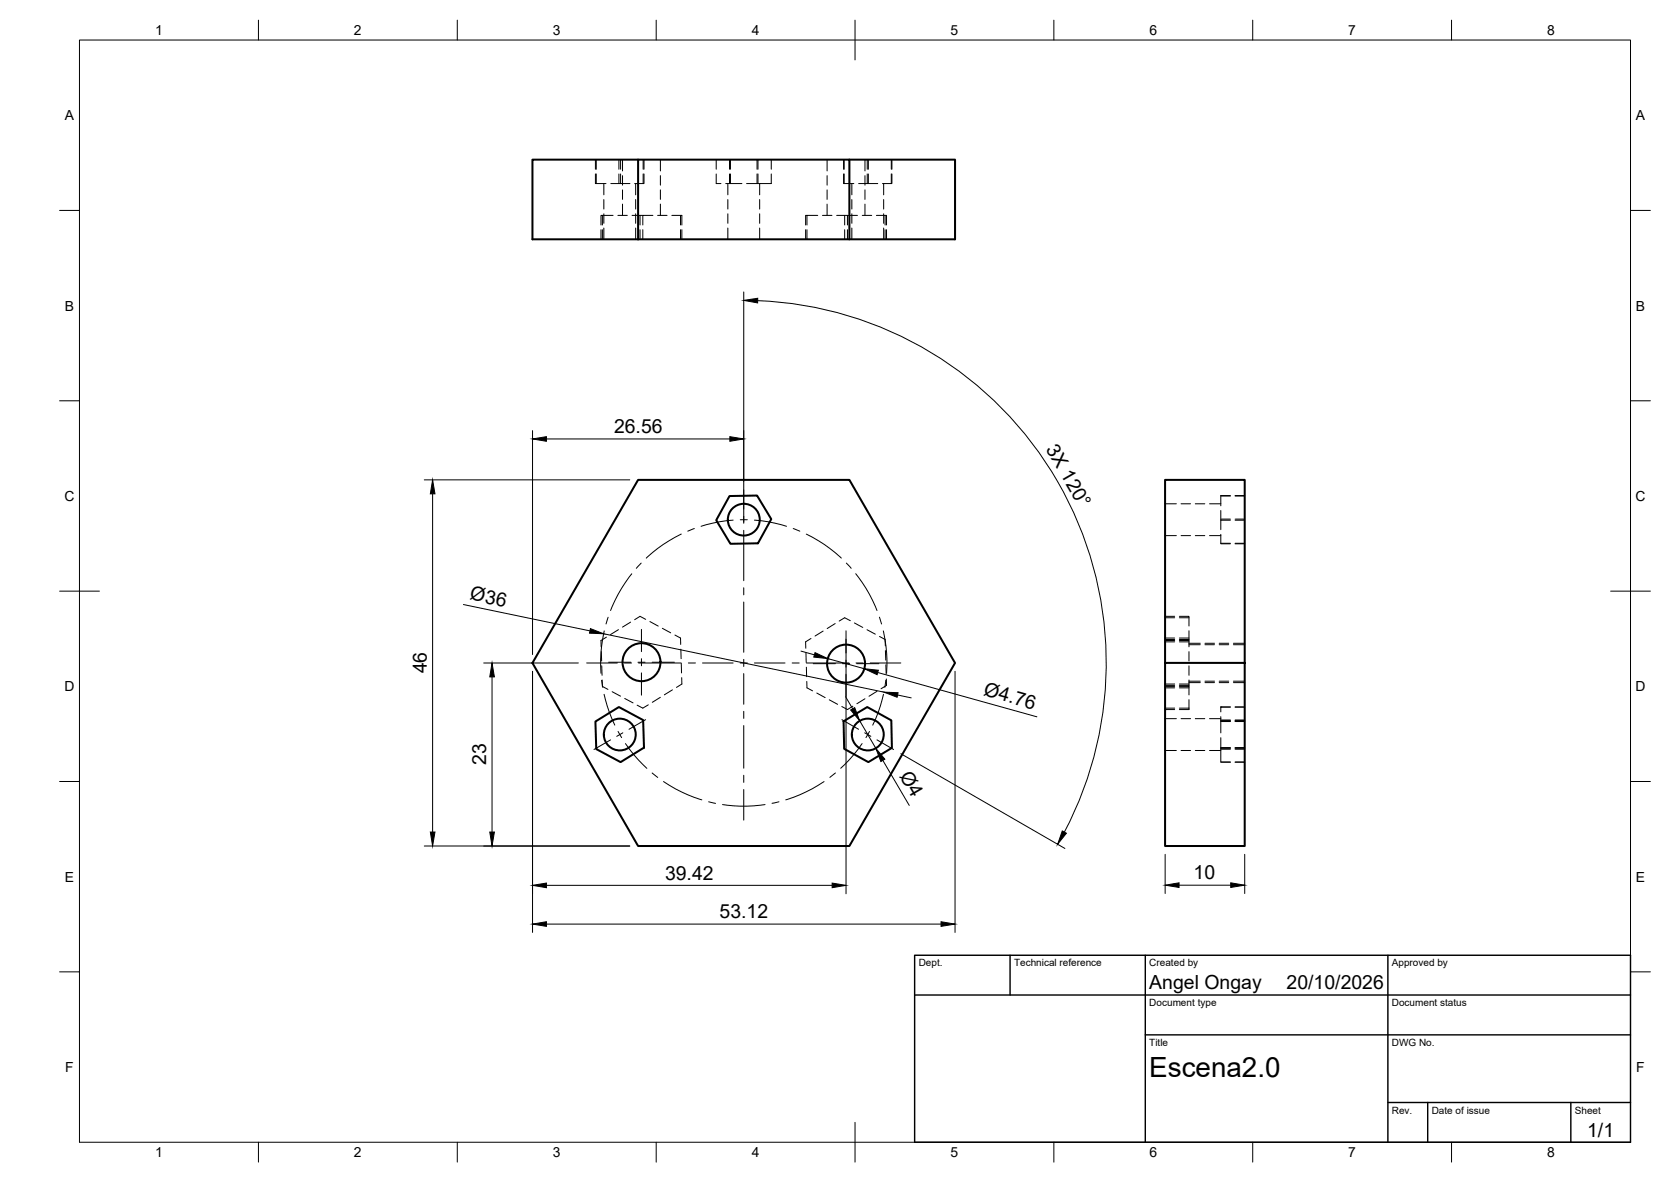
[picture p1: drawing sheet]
<svg xmlns="http://www.w3.org/2000/svg" width="420mm" height="297mm" viewBox="0 0 420 297" stroke-linecap="round" stroke-linejoin="round" font-family="sans-serif">
<!-- layer: Visible -->
<g fill="none" stroke="#000" stroke-width=".51">
<path d="M160.4 40.1h-26.5v20h26.5M213.6 40.1h26.5v20h-79.7M160.4 60.1v-20h53.2v20M160.4 120.6h53.2l26.5 46-26.5 46h-53.2l-26.5-46zM183.4 124.7l7-.2 3.5 6-3.3 6-6.9 .2-3.6-6zM292.9 166.6h20.1v-46h-20.1v92h20.1v-46M149.7 181.3l5.9-3.6 6.1 3.3 .2 6.9-5.9 3.6-6.1-3.3zM212.1 181.3l6-3.6 6 3.3 .2 6.9-6 3.6-6-3.3z"/>
<circle cx="187" cy="130.6" r="4"/>
<circle cx="161.3" cy="166.4" r="4.8"/>
<circle cx="212.7" cy="166.8" r="4.8"/>
<circle cx="155.8" cy="184.6" r="4"/>
<circle cx="218.2" cy="184.6" r="4"/>
</g>
<!-- layer: Hidden -->
<g fill="none" stroke="#000" stroke-width=".25">
<path d="M149.7 43.7v2.4h.2v-2.4M149.7 40.1v2.4M149.9 46.1h2.5M149.9 40.1v2.4M151.1 57.7v2.4M151.5 54.1h-.4v2.4M151.5 57.7v2.4M151.8 46.1v2.9M151.8 50.2v2.3M151.8 53.7v2.4M151.8 57.3v2.8M154.2 54.1h-2.7v2.4"/>
<path d="M155.4 54.1h2.3M155.6 40.1v2.4M155.6 43.7v2.4M156 43.7v2.4h-2.4M156 46.1h2.4M156 40.1v2.4M156.5 40.1v2.9M156.5 44.1v2.4M156.5 47.7v2.4M156.5 51.3v2.8M158.9 54.1h2.7M159.8 46.1v2.9"/>
<path d="M159.8 50.2v2.3M159.8 53.7v2.4M159.8 57.3v2.8M160.9 54.1v2.4M160.9 57.7v2.4M161.6 57.7v2.4M161.7 40.1v2.4M161.7 43.7v2.4M161.9 43.7v2.4h-2.3M161.9 40.1v2.4M164.2 54.1h-2.6v2.4M165.4 54.1h2.3"/>
<path d="M166.1 40.1v2.9M166.1 44.1v2.4M166.1 47.7v2.4M166.1 51.3v2.8M168.9 54.1h2.5v2.4M171.1 54.1v2.4M171.1 57.7v2.4M171.4 57.7v2.4M180.1 40.1v2.4M180.1 43.7v2.4h1.2M183 46.1v2.9M183 50.2v2.3"/>
<path d="M183 53.7v2.4M183 57.3v2.8M183.4 40.1v2.4M183.4 43.7v2.4M183.7 43.7v2.4h-1.2M183.7 40.1v2.4M183.7 46.1h2.8M190.4 40.1v2.4M190.4 43.7v2.4M190.6 43.7v2.4h-2.9M190.6 40.1v2.4M191 46.1v2.9"/>
<path d="M191 50.2v2.3M191 53.7v2.4M191 57.3v2.8M193.9 40.1v2.4M193.9 43.7v2.4h-3.3M202.6 57.7v2.4M202.9 54.1h-.3v2.4M202.9 57.7v2.4M205.6 54.1h-2.7v2.4M206.8 54.1h2.4M208 40.1v2.9M208 44.1v2.4"/>
<path d="M208 47.7v2.4M208 51.3v2.8M210.4 54.1h2.7M212.1 43.7v2.4h.2M212.1 40.1v2.4M212.3 46.1h2.4M212.3 40.1v2.4M212.3 43.7v2.4M212.4 54.1v2.4M212.4 57.7v2.4M213.1 57.7v2.4M214.2 46.1v2.9"/>
<path d="M214.2 50.2v2.3M214.2 53.7v2.4M214.2 57.3v2.8M215.6 54.1h-2.5v2.4M216.8 54.1h2.4M217.5 40.1v2.9M217.5 44.1v2.4M217.5 47.7v2.4M217.5 51.3v2.8M218.1 40.1v2.4M218.1 43.7v2.4M218.3 43.7v2.4h-2.4"/>
<path d="M218.3 46.1h2.4M218.3 40.1v2.4M220.4 54.1h2.5v2.4M222.2 46.1v2.9M222.2 50.2v2.3M222.2 53.7v2.4M222.2 57.3v2.8M222.5 54.1v2.4M222.5 57.7v2.4M222.9 57.7v2.4M224.1 40.1v2.4M224.1 43.7v2.4"/>
<path d="M224.3 43.7v2.4h-2.4M224.3 40.1v2.4M292.9 134.6h2.9M292.9 126.6h2.9M297 134.6h2.4M297 126.6h2.4M300.5 134.6h2.4M300.5 126.6h2.4M304.1 134.6h2.9M304.1 126.6h2.9M307 128.3v2.4h2.4M307 134.3v2.4h2.4"/>
<path d="M307 130.5h2.4M307 124.7v2.4M307 130.7v2.4M307 136.5h2.4M309.4 124.5h-2.4v.2h2.4M310.6 124.5h2.4M310.6 130.5h2.4M310.6 124.7h2.4M310.6 130.7h2.4M310.6 136.7h2.4M310.6 136.5h2.4M155.5 158.2l-2 1.3"/>
<path d="M158.6 156.3l-2.1 1.3M162.3 155.6l-1.4-.7-1.3 .8M163.4 156.2l2.1 1.1M166.5 157.9l2.1 1.1M169.7 159.6l1.4 .7 .1 1.7M207 158.6l-2.1 1.2M210 156.7l-2 1.3M213.8 156l-1.4-.8-1.4 .9M214.8 156.6l2.1 1.1M218 158.2l2.1 1.2M221.1 159.9l1.4 .8 .1 1.6M292.9 155.2h2.5"/>
<path d="M292.9 154.9h2.5M296.5 154.9h2.5v2.4M296.5 155.2h2.5M299 158.5v2.5M151.2 163.8l.1 2.3M151.3 167.3l.1 2.4M151.4 170.9l.1 1.6 1.4 .8M152.5 160.1l-1.4 .9 .1 1.6M153.9 173.8l2.1 1.1M157.1 175.5l2.1 1.1M163 177.1l-1.4 .9-1.4-.8M166 175.2l-2 1.3"/>
<path d="M169.1 173.4l-2.1 1.2M171.2 163.1l.1 2.4M171.3 166.7l.1 2.4M171.4 170.3v1.6l-1.3 .8M202.6 164.1l.1 2.4M202.8 167.7v2.4M202.9 171.2v1.7l1.4 .7M203.9 160.5l-1.3 .8v1.6M205.4 174.2l2.1 1.1M208.5 175.9l2.1 1.1M214.4 177.5l-1.3 .8-1.4-.7M217.5 175.6l-2 1.3"/>
<path d="M220.5 173.7l-2 1.3M222.6 163.5l.1 2.4M222.7 167.1l.1 2.3M222.9 170.6v1.6l-1.4 .9M292.9 178.3h2.5M292.9 172.2h2.5M292.9 172.9h2.5M292.9 161.3h2.5M292.9 160.7h2.5M292.9 171.9h2.5M292.9 160.3h2.5M292.9 178h2.5"/>
<path d="M292.9 172.5h2.5M292.9 161h2.5M296.5 172.5h2.5v2.1M296.5 161h2.5v1.5M296.5 172.2h2.5M296.5 172.9h2.5M296.5 161.3h2.5M296.5 160.7h2.5M296.5 171.9h2.5M296.5 160.3h2.5M296.5 178h2.5M299 175.8v2.5h-2.5"/>
<path d="M299 163.8v2.3M299 167.3v2.4M299 170.9v1.6M299 161.7h2.8M299 171.2h2.8M299 162h2.8M299 171.5h2.8M303 161.7h2.4M303 171.2h2.4M303 162h2.4M303 171.5h2.4M306.6 161.7h2.3"/>
<path d="M306.6 171.2h2.3M306.6 162h2.3M306.6 171.5h2.3M307 177.7h.1M307 177.7v1.2M307 177.7h2.4M310.1 161.7h2.9M310.1 171.2h2.9M310.1 162h2.9M310.1 171.5h2.9M310.6 177.7h2.4M292.9 188.6h2.9"/>
<path d="M292.9 180.6h2.9M297 188.6h2.4M297 180.6h2.4M300.5 188.6h2.4M300.5 180.6h2.4M304.1 188.6h2.9M304.1 180.6h2.9M307 180.1v1.2h2.4M307 185.4v2.8h2.4M307 188.2v3.3h2.4h-2.4M307 181.3v2.9M307 181h2.4"/>
<path d="M307 187.9h2.4M307 188.2h2.4M307 181.3h2.4M310.6 181h2.4M310.6 181.3h2.4M310.6 188.2h2.4M310.6 191.5h2.4M310.6 187.9h2.4"/>
</g>
<!-- layer: BORDER -->
<g fill="none" stroke="#000" stroke-width=".25">
<path d="M20 10.1h390v276.9h-390zM65 5.1v5M115 5.1v5M165 5.1v5M215 5.1v10M265 5.1v5M315 5.1v5M365 5.1v5M15 52.9h5M410 52.9h5M15 100.7h5M410 100.7h5"/>
<path d="M15 148.6h10M405 148.6h10M15 196.4h5M410 196.4h5M15 244.2h5M410 244.2h5M65 287v5M115 287v5M165 287v5M215 282.1v9.9M265 287v5M315 287v5"/>
<path d="M365 287v5"/>
</g>
<!-- layer: TITLEBLOCK -->
<path d="M230 240.1h180v46.9h-180zM230 250h180M254 240.1v9.9M288 240.1v46.9M349 240.1v46.9M288 260.1h122M349 277.1h61M359 277.1v9.9M395 277.1v9.9" fill="none" stroke="#000" stroke-width=".36"/>
<!-- layer: Smart Centers -->
<g fill="none" stroke="#000" stroke-width=".25">
<path d="M171.3 134.2a34.3 34.3 0 0 0-8.8 6.1M174.6 132.8l-1.7 .7M184.3 130.7l-3.3 .4-4.7 1.2M186.1 130.6h1.8M187 123.1v4.8M187 129.7v1.8M187 133.3v12.6M189.7 130.7l3.4 .4 4.7 1.2M199.5 132.8l1.6 .7M202.7 134.2a34.3 34.3 0 0 1 8.8 6.1M151.9 158.5a35.6 35.6 0 0 0-.8 10.7M152.9 155.1l-.5 1.7"/>
<path d="M158.9 144.2l-1.7 2.2-1.8 2.9-1.9 4.1M161.2 141.5l-1.2 1.3M161.3 158.2v5.6M187 147.7v1.8M187 151.3v12.6M212.7 158.5v5.6M212.8 141.5l1.2 1.3M215.2 144.2l1.6 2.2 1.8 2.9 1.9 4.1M221.1 155.1l.6 1.7M222.1 158.5a35.5 35.5 0 0 1 .8 10.7M147.5 166.6h7.7M151.3 171l.3 1.7"/>
<path d="M151.9 174.5l1.3 4.6 1.4 3.1M153 166.4h5.6M157 166.6h1.8M160.4 166.4h1.8M160.6 166.6h10.7M161.3 165.5v1.8M161.3 169.1v5.6M164 166.4h5.6M173.1 166.6h1.8M176.6 166.6h7.7M186.1 166.6h1.8M187 165.7v1.8"/>
<path d="M187 169.3v7.7M187 178.8v1.7M189.7 166.6h7.7M199.2 166.6h1.8M202.8 166.6h10.7M204.5 166.8h5.6M211.8 166.8h1.8M212.7 165.9v1.8M212.7 169.4v5.6M215.2 166.6h1.8M215.4 166.8h5.6M218.8 166.6h7.7"/>
<path d="M222.1 174.5l-1.3 4.6-1.4 3.1M222.7 170.9l-.2 1.8M153.5 185.9l-4.1 2.4M155.4 183.8l.9 1.6M156.6 184.2l-1.5 .8M157.3 186.9l2 2.7 3.3 3.5M162.3 180.9l-4.1 2.4M164 194.3l1.4 1.1M166.8 196.4a35.8 35.8 0 0 0 9.7 4.6M187 182.3v10.7M187 194.8v1.8M187 198.4v7.7"/>
<path d="M207.2 196.4a36.7 36.7 0 0 1-9.6 4.6M210.1 194.3l-1.4 1.1M211.7 180.9l4.2 2.4M216.8 186.9l-2.1 2.7-3.3 3.5M217.4 184.2l1.6 .8M218.6 183.8l-.9 1.6M220.5 185.9l4.2 2.4M178.2 201.5l1.7 .4M181.7 202.2l4.5 .4 3.4-.1 2.8-.3M195.9 201.5l-1.8 .4"/>
</g>
<!-- layer: FD_Dimensions -->
<g fill="none" stroke="#000" stroke-width=".25">
<path d="M187 73.4v57.8M190.5 75.6a91.1 91.1 0 0 1 77.1 133.5M133.9 108.2v56.3M137.4 110.3h46.1M106.7 120.6h51.6M108.8 124.1v85M116.5 151.9l31.9 6.6M151.8 159.3l70.4 14.6M121.6 166.6h23.8M123.7 170.1v39M133.9 168.7v65.6M201.4 163.6l3.4 1"/>
<path d="M208.2 165.5l9.1 2.5M212.6 175.1l1.8 3M212.7 160.6v64M220.7 169l40 11.1M225.7 174.7l3.4 .7M240.1 168.7v65.6M216.2 181.2l4 6.9M222 191.1l6.6 11.3M226.5 189.4l41.3 23.8M106.7 212.6h51.6M293 214.7v9.8M313 214.7v9.8"/>
<path d="M137.4 232.2h99.2M137.4 222.5h71.8M296.5 222.4h13"/>
</g>
<g fill="#000" stroke="#000" stroke-width=".25">
<path d="M187 75.5l3.5-.5v1.1zM133.9 110.3l3.5-.6v1.2zM183.5 109.7l3.5 .6-3.5 .6zM108.8 120.6l.6 3.5h-1.2zM148.5 158l3.3 1.3-3.6-.2zM123.7 166.6l.6 3.5h-1.2zM204.9 164l3.3 1.5-3.6-.4zM213.9 178.4l1-.6 1.3 3.4zM217.3 168l3.6 .4-.4 1.2zM222.2 173.9l3.6 .2-.2 1.1zM220.2 188.1l2.3 2.7-1 .6zM108.2 209.1h1.2l-.6 3.5z"/>
<path d="M123.1 209.1h1.2l-.6 3.5zM267.1 208.8l1 .6-2.2 2.8zM133.9 232.2l3.5-.6v1.2zM133.9 222.5l3.5-.6v1.2zM209.2 221.9l3.5 .6-3.5 .6zM236.6 231.6l3.5 .6-3.5 .6zM293 222.4l3.5-.5v1.1zM309.5 221.9l3.5 .5-3.5 .6z"/>
</g>
<text font-size="7" x="289" y="270.6">Escena2.0</text>
<g font-size="4.9">
<text x="154.4" y="108.8">26.56</text>
<text x="262.9" y="112.8" transform="rotate(60 262.9 112.8)">3X 120°</text>
<text x="118" y="150.7" transform="rotate(12 118 150.7)">Ø36</text>
<text x="107.3" y="169.2" transform="rotate(-90 107.3 169.2)">46</text>
<text x="247.2" y="174.8" transform="rotate(15 247.2 174.8)">Ø4.76</text>
<text x="122.3" y="192.3" transform="rotate(-90 122.3 192.3)">23</text>
<text x="226.1" y="195" transform="rotate(60 226.1 195)">Ø4</text>
<text x="167.2" y="221">39.42</text>
<text x="300.1" y="221">10</text>
<text x="180.9" y="230.8">53.12</text>
<text x="289" y="248.5">Angel Ongay</text>
<text x="323.5" y="248.5">20/10/2026</text>
<text x="399.1" y="285.7">1/1</text>
</g>
<g font-size="3.5">
<text x="39" y="8.8">1</text>
<text x="89" y="8.8">2</text>
<text x="139" y="8.8">3</text>
<text x="189" y="8.8">4</text>
<text x="239" y="8.8">5</text>
<text x="289" y="8.8">6</text>
<text x="339" y="8.8">7</text>
<text x="389" y="8.8">8</text>
<text x="16.3" y="30.2">A</text>
<text x="411.3" y="30.2">A</text>
<text x="16.3" y="78">B</text>
<text x="411.3" y="78">B</text>
<text x="16.2" y="125.9">C</text>
<text x="411.2" y="125.9">C</text>
<text x="16.2" y="173.7">D</text>
<text x="411.2" y="173.7">D</text>
<text x="16.3" y="221.6">E</text>
<text x="411.3" y="221.6">E</text>
<text x="16.4" y="269.4">F</text>
<text x="411.4" y="269.4">F</text>
<text x="39" y="290.8">1</text>
<text x="89" y="290.8">2</text>
<text x="139" y="290.8">3</text>
<text x="189" y="290.8">4</text>
<text x="239" y="290.8">5</text>
<text x="289" y="290.8">6</text>
<text x="339" y="290.8">7</text>
<text x="389" y="290.8">8</text>
</g>
<g font-size="2.5">
<text x="231" y="242.9">Dept.</text>
<text x="255" y="242.9">Technical reference</text>
<text x="289" y="242.9">Created by</text>
<text x="350" y="242.9">Approved by</text>
<text x="289" y="252.8">Document type</text>
<text x="350" y="252.8">Document status</text>
<text x="289" y="262.9">Title</text>
<text x="350" y="262.9">DWG No.</text>
<text x="350" y="279.9">Rev.</text>
<text x="360" y="279.9">Date of issue</text>
<text x="396" y="279.9">Sheet</text>
</g>
</svg>
